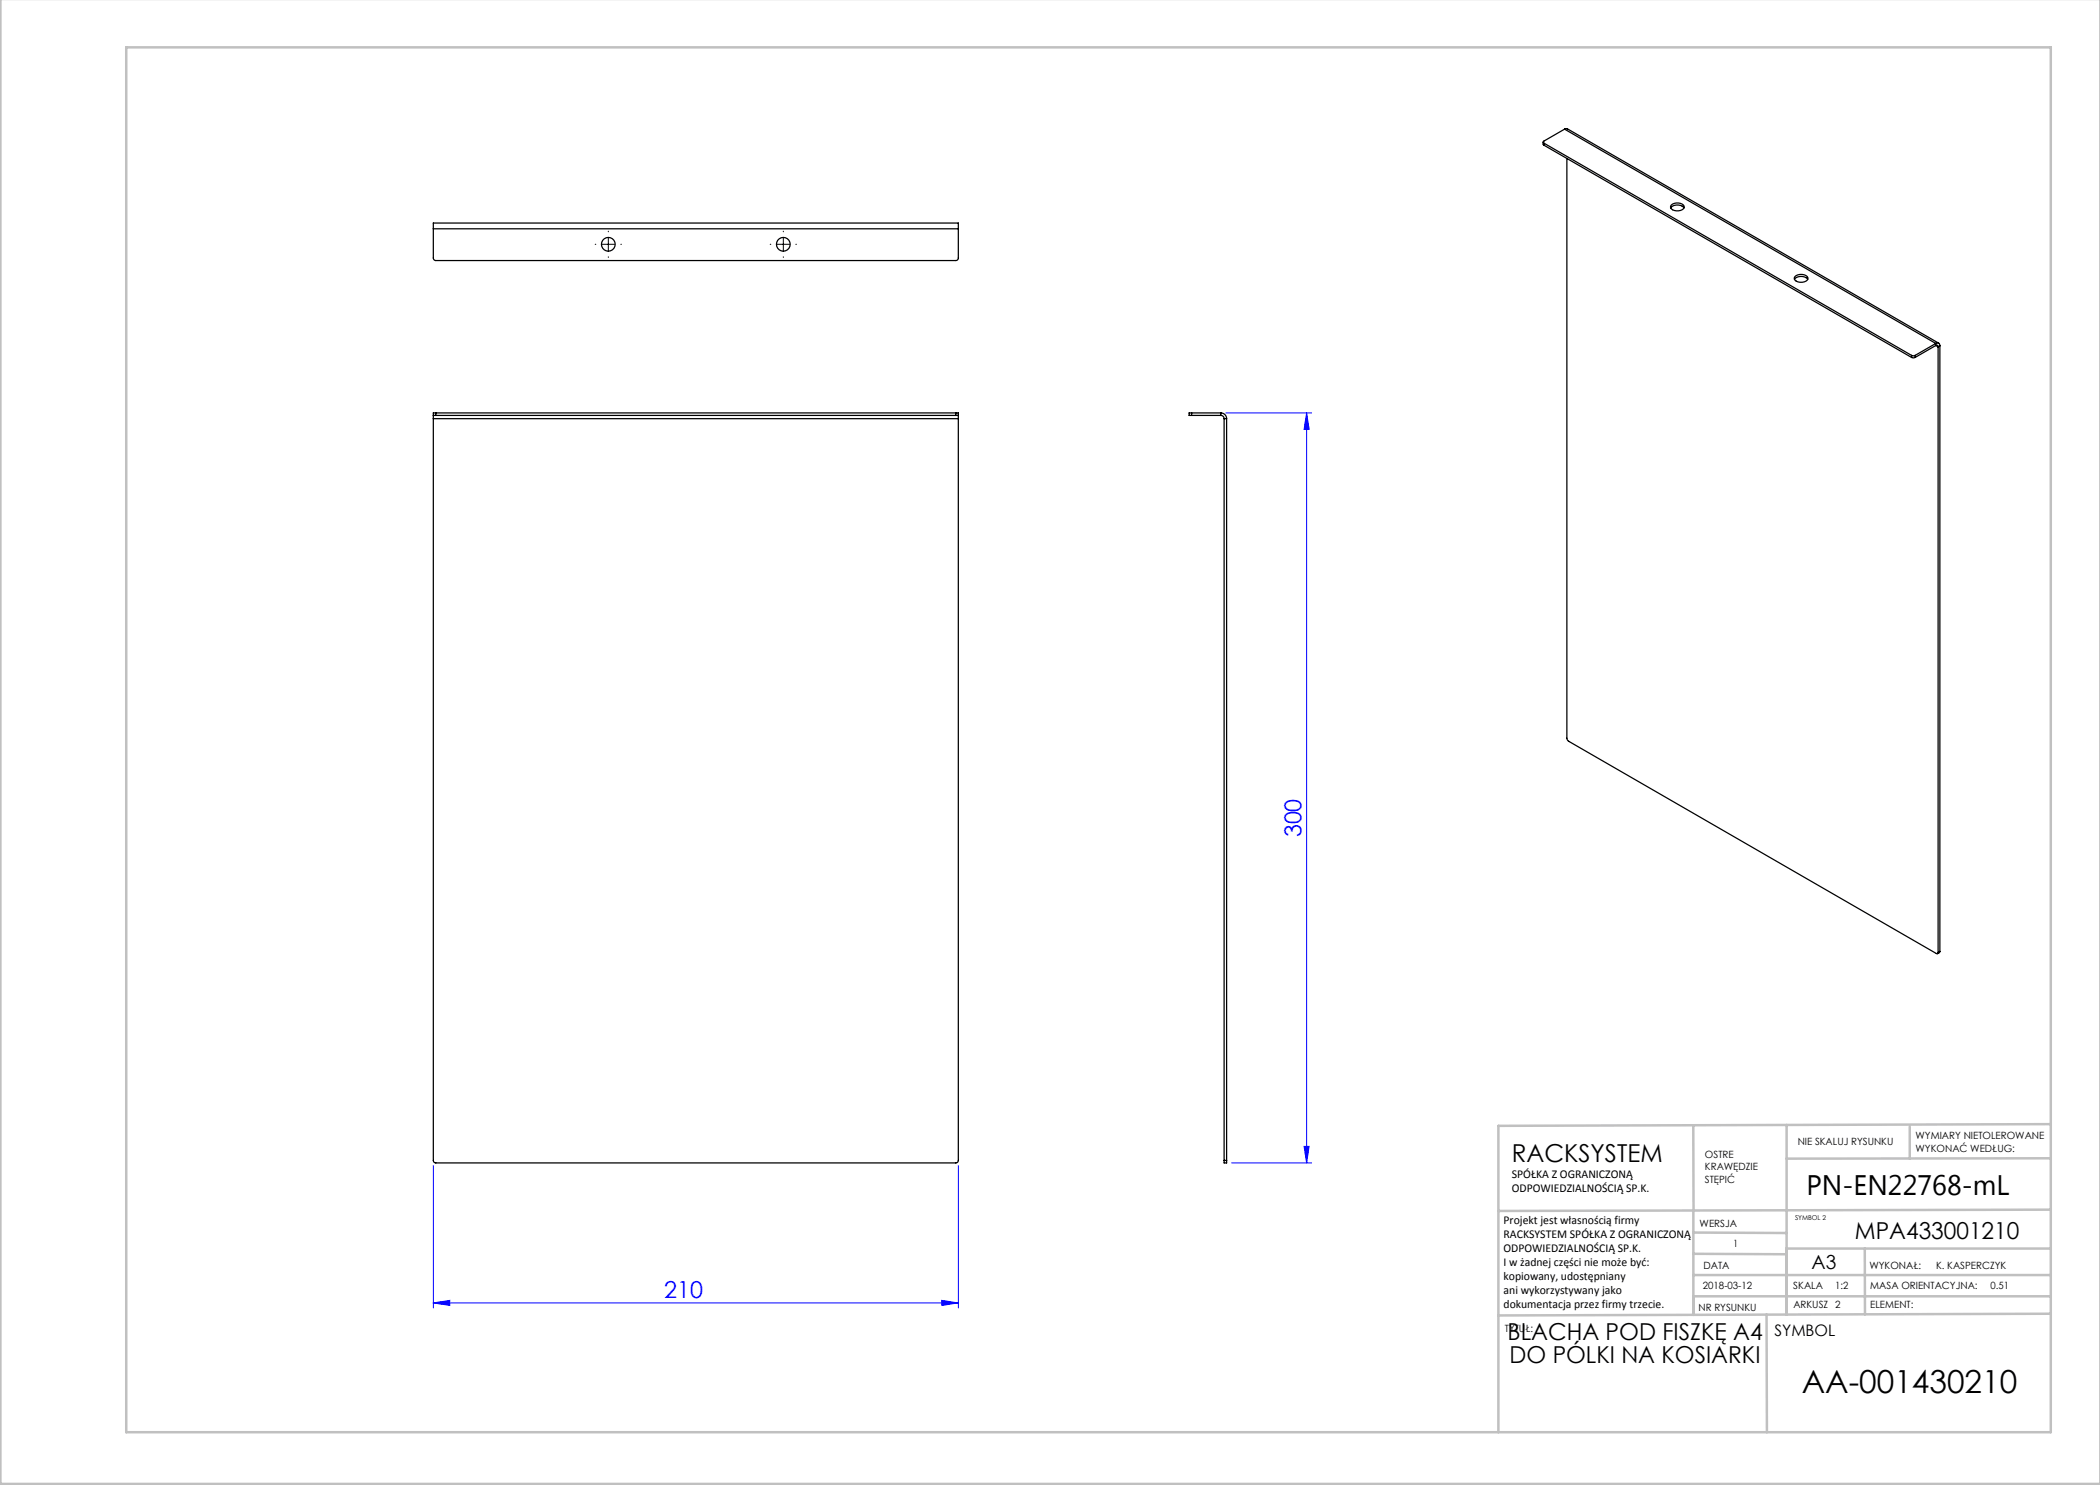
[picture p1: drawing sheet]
<svg xmlns="http://www.w3.org/2000/svg" width="420mm" height="297mm" viewBox="0 0 420 297" stroke-linecap="round" stroke-linejoin="round" font-family="sans-serif">
<path d="M245.2 82.6h17.1M261.3 82.6l.5 3.3h-1zM261.3 82.6v150M86.7 233.1v28.5M191.7 233.1v28.5M246.3 232.6h16M260.8 229.3h1l-.5 3.3zM86.7 260.6l3.3-.5v1zM86.7 260.6h105M188.4 260.1l3.3 .5-3.3 .5z" fill="none" stroke="#00f" stroke-width=".2"/>
<path d="M119.2 48.9h-.2M121.7 46.4v-.2M121.7 51.4v.1M124.2 48.9h.1M154.2 48.9h-.2M156.7 46.4v-.2M156.7 51.4v.1M159.2 48.9h.1" fill="none" stroke="#000" stroke-width=".2" stroke-dasharray="15.2 1.3 1.3 1.3"/>
<path d="M120.4 48.9h2.5M121.7 47.6v2.5M155.4 48.9h2.5M156.7 47.6v2.5" fill="none" stroke="#000" stroke-width=".2"/>
<g fill="none" stroke="#c0c0c0" stroke-width=".5">
<path d="M.1 -.1v296.9h419.9M25.2 9.5h385v276.9h-385zM338.7 225.2v16.9M357.3 225v37.9M382 225.4v6.3M410.1 224.8l-110.4 .4v61.2M410.1 231.7h-52.8M338.7 259.3h71.5M338.7 255h71.5M338.7 250.8l18.6 .1M338.7 246.5l18.6 .1M338.7 242.1v20.9"/>
<path d="M373 249.7v13.2M410.1 241.9l-110.4 .3M410.2 249.7h-52.9v13.2M353.3 262.9l.1 23.5M410.2 262.7l-110.5 .4"/>
</g>
<g fill="#00f">
<path d="M86.7 260.6l3.3-.5v1zM188.4 260.1l3.3 .5-3.3 .5z"/>
<path d="M260.8 229.3h1l-.5 3.3zM261.3 82.6l.5 3.3h-1z"/>
</g>
<g fill="none" stroke="#000" stroke-width=".25">
<path d="M308.6 28.4l.2 .6M308.8 28.6l73.5 42.5M308.8 28.6v.4M308.8 29l73.5 42.5M312.9 25.8l-4.1 2.4-.2 .2 .2 .2M312.9 25.8h.6l74.2 42.8M312.9 25.8l74.3 42.9M313.4 31.7v116.2l.3 .4 73.6 42.4h.2l.1-.2M86.7 45.8v5.8l.1 .4 .4 .1h104l.3-.1 .2-.4v-5.8M86.7 45.8v-1.2h105v1.2M86.7 45.8h105M334.1 41.6a1.79 1.79 0 0 1 2.7 0"/>
<path d="M334.2 41a1.79 1.79 0 0 1 2.6 .3 1.19 1.19 0 0 1-1.5 .9 1.05 1.05 0 0 1-1.2-.9zM358.9 55.9a1.79 1.79 0 0 1 2.6 0M359 55.3a1.79 1.79 0 0 1 2.6 .2 1.19 1.19 0 0 1-1.6 1 1.05 1.05 0 0 1-1.1-1zM382.3 71.5h.7M382.3 71.1h.7M382.3 71.1v.4M383 71.1v.4M387.2 68.7a.5 .5 0 0 1 .5-.1 .5 .5 0 0 1 .3 .6M387.2 69.1a.28 .28 0 0 1 .3 0 .28 .28 0 0 1 .1 .3M387.2 68.7l-4.2 2.4M387.2 68.7v.4M387.2 69.1l-4.2 2.4"/>
<path d="M387.2 69.1l.4 .3M387.6 69.4v121.1M388 69.2l-.4 .2M388 69.2v121.1M86.7 83.1h.5M86.7 83.1v.6M86.7 83.7v148.4l.1 .3 .4 .2h104l.4-.2 .1-148.7M86.7 83.7h105M87.2 82.6h-.5v.5M87.2 82.6v.5M87.2 82.6h104M87.2 83.1h104"/>
<path d="M191.2 82.6h.5v.5M191.2 83.1h.5M191.2 82.6v.5M191.7 83.1v.6M238.3 82.6h-.5v.5h.5M238.3 82.6h5.9M238.3 83.1h5.9M238.3 82.6v.5M244.2 82.6a1.15 1.15 0 0 1 1.1 1.1M244.2 83.1a.65 .65 0 0 1 .6 .6M244.2 82.6v.5M244.8 83.7h.5"/>
<path d="M244.8 83.7v148.4M245.3 83.7v148.4M388 190.3l-.5 .4M388 190.3l-.4 .2M244.8 232.1v.5h.5v-.5M244.8 232.1h.5"/>
<circle cx="121.7" cy="48.9" r="1.38"/>
<circle cx="156.7" cy="48.9" r="1.38"/>
</g>
<text font-size="6.3" x="360.4" y="278.5">AA-001430210</text>
<text font-size="5.6" x="361.3" y="239.1">PN-EN22768-mL</text>
<text font-size="4.9" x="302.4" y="232.4">RACKSYSTEM</text>
<g font-size="4.7" fill="#00f">
<text x="260.3" y="167.5" transform="rotate(-90 260.3 167.5)">300</text>
<text x="132.9" y="259.6">210</text>
</g>
<g font-size="4.7">
<text x="371" y="247.8">MPA433001210</text>
<text x="301.5" y="268.1">BLACHA POD FISZKĘ A4</text>
<text x="301.9" y="272.6">DO PÓLKI NA KOSIARKI</text>
</g>
<text font-size="3.9" x="362.3" y="253.8">A3</text>
<text font-size="3.2" x="354.9" y="267.2">SYMBOL</text>
<g font-size="2.4">
<text x="302.4" y="235.6">SPÓŁKA Z OGRANICZONĄ</text>
<text x="302.4" y="238.4">ODPOWIEDZIALNOŚCIĄ SP.K.</text>
<text x="300.7" y="244.7">Projekt jest własnością firmy</text>
<text x="300.7" y="247.5">RACKSYSTEM SPÓŁKA Z OGRANICZONĄ</text>
<text x="300.7" y="250.3">ODPOWIEDZIALNOŚCIĄ SP.K.</text>
<text x="300.7" y="253.1">I w żadnej części nie może być:</text>
<text x="300.7" y="256">kopiowany, udostępniany</text>
<text x="300.7" y="258.8">ani wykorzystywany jako</text>
<text x="300.7" y="261.6">dokumentacja przez firmy trzecie.</text>
</g>
<g font-size="2">
<text x="383.1" y="227.9">WYMIARY NIETOLEROWANE</text>
<text x="341" y="231.6">OSTRE</text>
<text x="359.5" y="228.9">NIE SKALUJ RYSUNKU</text>
<text x="383.1" y="230.4">WYKONAĆ WEDŁUG:</text>
<text x="341" y="234.1">KRAWĘDZIE</text>
<text x="341" y="236.6">STĘPIĆ</text>
<text x="339.9" y="245.4">WERSJA</text>
<text x="346.6" y="249.5">1</text>
<text x="340.6" y="257.7">2018-03-12</text>
<text x="340.7" y="253.8">DATA</text>
<text x="358.7" y="257.7">SKALA</text>
<text x="367" y="257.7">1:2</text>
<text x="373.9" y="253.8">WYKONAŁ:</text>
<text x="374.1" y="257.7">MASA ORIENTACYJNA:</text>
<text x="387.2" y="253.8">K. KASPERCZYK</text>
<text x="398.1" y="257.7">0.51</text>
<text x="339.7" y="262.3">NR RYSUNKU</text>
<text x="358.7" y="261.7">ARKUSZ 2</text>
<text x="374.1" y="261.7">ELEMENT:</text>
<text x="301" y="266.4">TYTUŁ:</text>
</g>
<text font-size="1.3" x="359" y="244">SYMBOL 2</text>
</svg>
